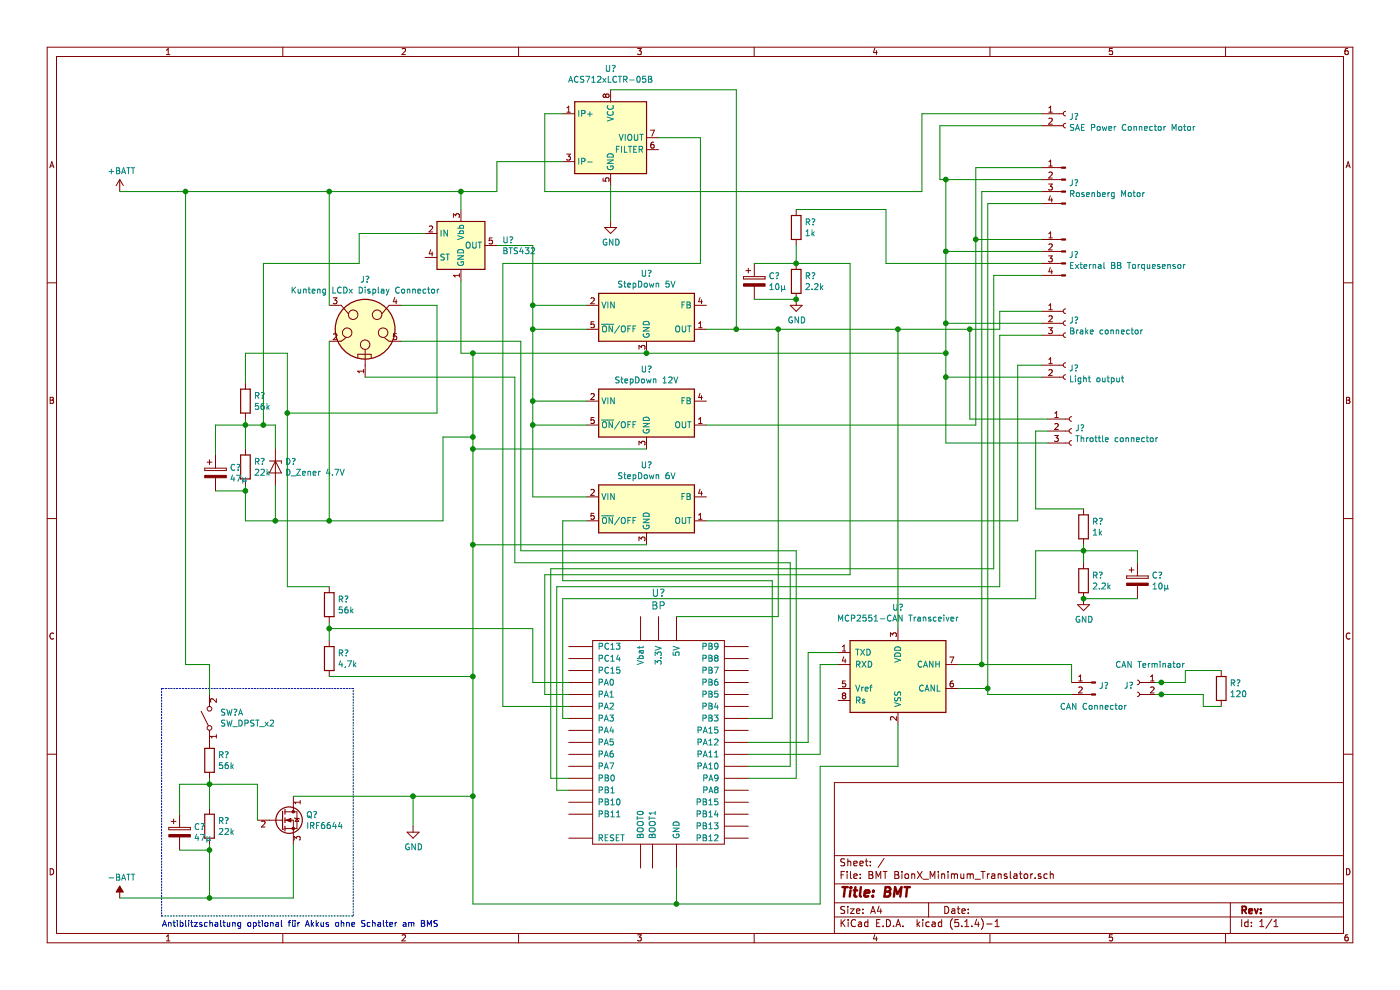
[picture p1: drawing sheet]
EESchema Schematic File Version 4
LIBS:BMT BionX_Minimum_Translator-cache
EELAYER 30 0
EELAYER END
$Descr A4 11693 8268
encoding utf-8
Sheet 1 1
Title "BMT"
Date ""
Rev ""
Comp ""
Comment1 ""
Comment2 ""
Comment3 ""
Comment4 ""
$EndDescr
$Comp
L power:+BATT #PWR?
U 1 1
P 1000 1600
F 0 "#PWR?" H 1000 1450 50  0001 C CNN
F 1 "+BATT" H 1015 1773 50  0000 C CNN
F 2 "" H 1000 1600 50  0001 C CNN
F 3 "" H 1000 1600 50  0001 C CNN
	1    1000 1600
	1    0    0    -1  
$EndComp
$Comp
L Connector:LEMO5 J?
U 1 1
P 3050 2750
F 0 "J?" H 3050 3167 50  0000 C CNN
F 1 "Kunteng LCDx Display Connector" H 3050 3076 50  0000 C CNN
F 2 "" H 3050 2750 50  0001 C CNN
F 3 " ~" H 3050 2750 50  0001 C CNN
	1    3050 2750
	1    0    0    -1  
$EndComp
Wire Wire Line
	2750 4350 2750 2850
Wire Wire Line
	2750 1600 2750 2550
$Comp
L Device:R R?
U 1 1
P 2050 3350
F 0 "R?" H 2120 3396 50  0000 L CNN
F 1 "56k" H 2120 3305 50  0000 L CNN
F 2 "" V 1980 3350 50  0001 C CNN
F 3 "~" H 2050 3350 50  0001 C CNN
	1    2050 3350
	1    0    0    -1  
$EndComp
$Comp
L Device:R R?
U 1 1
P 2050 3900
F 0 "R?" H 2120 3946 50  0000 L CNN
F 1 "22k" H 2120 3855 50  0000 L CNN
F 2 "" V 1980 3900 50  0001 C CNN
F 3 "~" H 2050 3900 50  0001 C CNN
	1    2050 3900
	1    0    0    -1  
$EndComp
Wire Wire Line
	3350 2550 3650 2550
Wire Wire Line
	3650 2550 3650 3450
Wire Wire Line
	2050 3500 2050 3550
Wire Wire Line
	2050 4050 2050 4100
Wire Wire Line
	2200 3550 2050 3550
Connection ~ 2050 3550
Wire Wire Line
	2050 3550 2050 3750
$Comp
L Device:CP C?
U 1 1
P 1800 3950
F 0 "C?" H 1918 3996 50  0000 L CNN
F 1 "47µ" H 1918 3905 50  0000 L CNN
F 2 "" H 1838 3800 50  0001 C CNN
F 3 "~" H 1800 3950 50  0001 C CNN
	1    1800 3950
	1    0    0    -1  
$EndComp
Wire Wire Line
	1800 4100 2050 4100
Wire Wire Line
	1800 3800 1800 3550
Wire Wire Line
	1800 3550 2050 3550
$Comp
L Regulator_Switching:LM2595T-5 U?
U 1 1
P 5400 2650
F 0 "U?" H 5400 3017 50  0000 C CNN
F 1 "StepDown 5V" H 5400 2926 50  0000 C CNN
F 2 "Package_TO_SOT_THT:TO-220-5_P3.4x3.7mm_StaggerOdd_Lead3.8mm_Vertical" H 5450 2400 50  0001 L CIN
F 3 "http://www.ti.com.cn/cn/lit/ds/symlink/lm2595.pdf" H 5400 2650 50  0001 C CNN
	1    5400 2650
	1    0    0    -1  
$EndComp
$Comp
L Regulator_Switching:LM2595T-12 U?
U 1 1
P 5400 3450
F 0 "U?" H 5400 3817 50  0000 C CNN
F 1 "StepDown 12V" H 5400 3726 50  0000 C CNN
F 2 "Package_TO_SOT_THT:TO-220-5_P3.4x3.7mm_StaggerOdd_Lead3.8mm_Vertical" H 5450 3200 50  0001 L CIN
F 3 "http://www.ti.com.cn/cn/lit/ds/symlink/lm2595.pdf" H 5400 3450 50  0001 C CNN
	1    5400 3450
	1    0    0    -1  
$EndComp
Wire Wire Line
	4450 2550 4900 2550
Wire Wire Line
	4450 2550 4450 2750
Wire Wire Line
	4450 3350 4900 3350
Connection ~ 4450 2550
Wire Wire Line
	5400 3750 3950 3750
Wire Wire Line
	3950 3750 3950 3650
Wire Wire Line
	3700 3650 3950 3650
Wire Wire Line
	3950 2950 3950 3650
Connection ~ 3950 3650
$Comp
L Connector:Conn_01x04_Male J?
U 1 1
P 8900 1500
F 0 "J?" H 8872 1473 50  0000 R CNN
F 1 "Rosenberg Motor" H 8872 1382 50  0000 R CNN
F 2 "" H 8900 1500 50  0001 C CNN
F 3 "~" H 8900 1500 50  0001 C CNN
	1    8900 1500
	-1   0    0    -1  
$EndComp
$Comp
L Connector:Conn_01x02_Female J?
U 1 1
P 8900 950
F 0 "J?" H 8928 926 50  0000 L CNN
F 1 "SAE Power Connector Motor" H 8928 835 50  0000 L CNN
F 2 "" H 8900 950 50  0001 C CNN
F 3 "~" H 8900 950 50  0001 C CNN
	1    8900 950 
	1    0    0    -1  
$EndComp
Wire Wire Line
	7700 1600 7700 950 
Wire Wire Line
	7700 950  8700 950 
Wire Wire Line
	7900 2950 7900 2700
Connection ~ 5400 2950
Wire Wire Line
	5400 2950 7900 2950
Wire Wire Line
	7900 1500 8700 1500
Wire Wire Line
	8150 3550 8150 2000
Wire Wire Line
	8150 1400 8700 1400
$Comp
L Connector:Conn_01x04_Male J?
U 1 1
P 8900 2100
F 0 "J?" H 8873 2073 50  0000 R CNN
F 1 "External BB Torquesensor" H 8873 1982 50  0000 R CNN
F 2 "" H 8900 2100 50  0001 C CNN
F 3 "~" H 8900 2100 50  0001 C CNN
	1    8900 2100
	-1   0    0    -1  
$EndComp
Wire Wire Line
	7900 2100 8700 2100
Connection ~ 7900 2100
Wire Wire Line
	7900 2100 7900 1500
Wire Wire Line
	8150 2000 8700 2000
Connection ~ 8150 2000
Wire Wire Line
	8150 2000 8150 1400
$Comp
L Connector:Conn_01x03_Female J?
U 1 1
P 8900 2700
F 0 "J?" H 8928 2726 50  0000 L CNN
F 1 "Brake connector" H 8928 2635 50  0000 L CNN
F 2 "" H 8900 2700 50  0001 C CNN
F 3 "~" H 8900 2700 50  0001 C CNN
	1    8900 2700
	1    0    0    -1  
$EndComp
Wire Wire Line
	5900 2750 6150 2750
Wire Wire Line
	8350 2750 8350 2600
Wire Wire Line
	8350 2600 8700 2600
Wire Wire Line
	7900 2700 8700 2700
Connection ~ 7900 2700
Wire Wire Line
	7900 2700 7900 2100
$Comp
L Connector:Conn_01x02_Female J?
U 1 1
P 8900 3050
F 0 "J?" H 8927 3026 50  0000 L CNN
F 1 "Light output " H 8927 2935 50  0000 L CNN
F 2 "" H 8900 3050 50  0001 C CNN
F 3 "~" H 8900 3050 50  0001 C CNN
	1    8900 3050
	1    0    0    -1  
$EndComp
$Comp
L Regulator_Switching:LM2595T-12 U?
U 1 1
P 5400 4250
F 0 "U?" H 5400 4617 50  0000 C CNN
F 1 "StepDown 6V" H 5400 4526 50  0000 C CNN
F 2 "Package_TO_SOT_THT:TO-220-5_P3.4x3.7mm_StaggerOdd_Lead3.8mm_Vertical" H 5450 4000 50  0001 L CIN
F 3 "http://www.ti.com.cn/cn/lit/ds/symlink/lm2595.pdf" H 5400 4250 50  0001 C CNN
	1    5400 4250
	1    0    0    -1  
$EndComp
Wire Wire Line
	4900 2750 4450 2750
Connection ~ 4450 2750
Wire Wire Line
	4450 2750 4450 3350
Wire Wire Line
	4900 3550 4450 3550
Wire Wire Line
	4450 3550 4450 3350
Connection ~ 4450 3350
Wire Wire Line
	4450 3550 4450 4150
Wire Wire Line
	4450 4150 4900 4150
Connection ~ 4450 3550
Wire Wire Line
	3950 3750 3950 4550
Wire Wire Line
	3950 4550 5400 4550
Connection ~ 3950 3750
Wire Wire Line
	5900 4350 8500 4350
Wire Wire Line
	8500 4350 8500 3050
Wire Wire Line
	8500 3050 8700 3050
Wire Wire Line
	7900 2950 7900 3150
Wire Wire Line
	7900 3150 8700 3150
Connection ~ 7900 2950
$Comp
L bluepill:BP U?
U 1 1
P 5500 6200
F 0 "U?" H 5500 7450 60  0000 C CNN
F 1 "BP" H 5500 7344 60  0000 C CNN
F 2 "" H 5400 6950 60  0001 C CNN
F 3 "" H 5400 6950 60  0001 C CNN
	1    5500 6200
	1    0    0    -1  
$EndComp
Wire Wire Line
	3950 7550 5650 7550
Wire Wire Line
	5650 7550 5650 7250
Connection ~ 3950 4550
Wire Wire Line
	8700 2200 7400 2200
Wire Wire Line
	7100 2200 7100 4800
Wire Wire Line
	7100 4800 4550 4800
Wire Wire Line
	4550 4800 4550 5800
Wire Wire Line
	4550 5800 4750 5800
Wire Wire Line
	2400 3450 2400 4900
Wire Wire Line
	4450 5250 4450 5700
Wire Wire Line
	4450 5700 4750 5700
$Comp
L Interface_CAN_LIN:MCP2551-I-P U?
U 1 1
P 7500 5650
F 0 "U?" H 7500 6228 50  0000 C CNN
F 1 "MCP2551-CAN Transceiver" H 7500 6137 50  0000 C CNN
F 2 "Package_DIP:DIP-8_W7.62mm" H 7500 5150 50  0001 C CIN
F 3 "http://ww1.microchip.com/downloads/en/devicedoc/21667d.pdf" H 7500 5650 50  0001 C CNN
	1    7500 5650
	1    0    0    -1  
$EndComp
Wire Wire Line
	5900 3550 8150 3550
Wire Wire Line
	6500 5150 5650 5150
Connection ~ 6500 2750
Wire Wire Line
	6500 2750 7500 2750
Wire Wire Line
	3350 2850 4350 2850
Wire Wire Line
	4350 2850 4350 4600
Wire Wire Line
	4350 4600 6650 4600
Wire Wire Line
	6650 4600 6650 6500
Wire Wire Line
	6650 6500 6250 6500
Wire Wire Line
	3050 3150 4300 3150
Wire Wire Line
	4300 3150 4300 4700
Wire Wire Line
	4300 4700 6600 4700
Wire Wire Line
	6600 4700 6600 6400
Wire Wire Line
	6600 6400 6250 6400
Wire Wire Line
	6250 6200 6750 6200
Wire Wire Line
	6750 6200 6750 5450
Wire Wire Line
	6750 5450 7000 5450
Wire Wire Line
	6250 6300 6850 6300
Wire Wire Line
	6850 6300 6850 5550
Wire Wire Line
	6850 5550 7000 5550
Wire Wire Line
	7500 2750 7500 5250
Connection ~ 7500 2750
Wire Wire Line
	7500 2750 8100 2750
Wire Wire Line
	7500 6400 7500 6050
Wire Wire Line
	8000 5550 8200 5550
Wire Wire Line
	8200 5550 8200 1600
Wire Wire Line
	8200 1600 8700 1600
Wire Wire Line
	8000 5750 8250 5750
Wire Wire Line
	8250 5750 8250 1700
Wire Wire Line
	8250 1700 8700 1700
Wire Wire Line
	6250 6000 6450 6000
Wire Wire Line
	6450 6000 6450 4850
Wire Wire Line
	6450 4850 4700 4850
Wire Wire Line
	4700 4850 4700 4350
Wire Wire Line
	4700 4350 4900 4350
Wire Wire Line
	8700 2300 8300 2300
Wire Wire Line
	8300 2300 8300 4750
Wire Wire Line
	8300 4750 4600 4750
Wire Wire Line
	4600 4750 4600 6500
Wire Wire Line
	4600 6500 4750 6500
Wire Wire Line
	8700 2800 8350 2800
Wire Wire Line
	8350 2800 8350 4900
Wire Wire Line
	8350 4900 4650 4900
Wire Wire Line
	4650 4900 4650 6600
Wire Wire Line
	4650 6600 4750 6600
$Comp
L Sensor_Current:ACS712xLCTR-05B U?
U 1 1
P 5100 1150
F 0 "U?" H 5100 1728 50  0000 C CNN
F 1 "ACS712xLCTR-05B" H 5100 1637 50  0000 C CNN
F 2 "Package_SO:SOIC-8_3.9x4.9mm_P1.27mm" H 5200 800 50  0001 L CIN
F 3 "http://www.allegromicro.com/~/media/Files/Datasheets/ACS712-Datasheet.ashx?la=en" H 5100 1150 50  0001 C CNN
	1    5100 1150
	1    0    0    -1  
$EndComp
Connection ~ 2050 4100
Wire Wire Line
	2750 1600 3850 1600
Connection ~ 2750 1600
Wire Wire Line
	7850 1050 8700 1050
Wire Wire Line
	3850 1600 3850 1750
Connection ~ 3850 1600
Wire Wire Line
	4150 2050 4450 2050
Wire Wire Line
	4450 2050 4450 2550
Wire Wire Line
	3850 1600 4150 1600
Connection ~ 3950 5650
Wire Wire Line
	3950 4550 3950 5650
Wire Wire Line
	2750 5250 2750 5350
Connection ~ 2750 5250
Wire Wire Line
	2750 5250 4450 5250
Wire Wire Line
	2750 5650 3950 5650
Wire Wire Line
	2750 5200 2750 5250
Wire Wire Line
	2400 4900 2750 4900
$Comp
L Device:R R?
U 1 1
P 2750 5500
F 0 "R?" H 2820 5546 50  0000 L CNN
F 1 "4,7k" H 2820 5455 50  0000 L CNN
F 2 "" V 2680 5500 50  0001 C CNN
F 3 "~" H 2750 5500 50  0001 C CNN
	1    2750 5500
	1    0    0    -1  
$EndComp
$Comp
L Device:R R?
U 1 1
P 2750 5050
F 0 "R?" H 2820 5096 50  0000 L CNN
F 1 "56k" H 2820 5005 50  0000 L CNN
F 2 "" V 2680 5050 50  0001 C CNN
F 3 "~" H 2750 5050 50  0001 C CNN
	1    2750 5050
	1    0    0    -1  
$EndComp
Wire Wire Line
	3700 3650 3700 4350
Wire Wire Line
	2050 3200 2050 2950
Wire Wire Line
	2050 4100 2050 4350
Wire Wire Line
	2050 4350 2300 4350
Wire Wire Line
	3000 2200 3000 1950
Wire Wire Line
	3000 1950 3550 1950
Wire Wire Line
	2400 3450 3650 3450
Wire Wire Line
	2200 2200 3000 2200
Wire Wire Line
	2200 2200 2200 3550
Wire Wire Line
	2050 2950 2400 2950
Wire Wire Line
	2400 2950 2400 3450
Connection ~ 2400 3450
Connection ~ 2750 4350
Wire Wire Line
	7850 1050 7850 1500
Wire Wire Line
	7850 1500 7900 1500
Connection ~ 7900 1500
Wire Wire Line
	2750 4350 3700 4350
Wire Wire Line
	3850 2350 3850 2950
Wire Wire Line
	3850 2950 3950 2950
Connection ~ 3950 2950
Wire Wire Line
	3950 2950 5400 2950
$Comp
L Device:D_Zener D?
U 1 1
P 2300 3900
F 0 "D?" V 2254 3979 50  0000 L CNN
F 1 "D_Zener 4.7V" V 2345 3979 50  0000 L CNN
F 2 "" H 2300 3900 50  0001 C CNN
F 3 "~" H 2300 3900 50  0001 C CNN
	1    2300 3900
	0    1    1    0   
$EndComp
Wire Wire Line
	2200 3550 2300 3550
Wire Wire Line
	2300 3550 2300 3750
Connection ~ 2200 3550
Wire Wire Line
	2300 4050 2300 4350
Connection ~ 2300 4350
Wire Wire Line
	2300 4350 2750 4350
$Comp
L Power_Management:BTS432 U?
U 1 1
P 3850 2050
F 0 "U?" H 4194 2096 50  0000 L CNN
F 1 "BTS432" H 4194 2005 50  0000 L CNN
F 2 "Package_TO_SOT_SMD:TO-263-7_TabPin4" H 4700 1750 50  0001 C CNN
F 3 "https://www.infineon.com/dgdl/Infineon-BTS50010-1TAD-DS-v01_00-EN.pdf?fileId=5546d462576f34750157c38810ca55cd" H 3850 1650 50  0001 C CNN
	1    3850 2050
	1    0    0    -1  
$EndComp
$Comp
L Device:R R?
U 1 1
P 10200 5750
F 0 "R?" H 10270 5796 50  0000 L CNN
F 1 "120" H 10270 5705 50  0000 L CNN
F 2 "" V 10130 5750 50  0001 C CNN
F 3 "~" H 10200 5750 50  0001 C CNN
	1    10200 5750
	1    0    0    -1  
$EndComp
Connection ~ 8200 5550
Wire Wire Line
	8250 5800 8250 5750
Connection ~ 8250 5750
$Comp
L Connector:Conn_01x02_Female J?
U 1 1
P 9500 5700
F 0 "J?" H 9527 5676 50  0000 L CNN
F 1 "CAN Terminator" H 9100 5850 50  0000 L CNN
F 2 "" H 9500 5700 50  0001 C CNN
F 3 "~" H 9500 5700 50  0001 C CNN
	1    9500 5700
	-1   0    0    -1  
$EndComp
Wire Wire Line
	9650 5700 9700 5700
Wire Wire Line
	9900 5700 9900 5600
Wire Wire Line
	9900 5600 10200 5600
Wire Wire Line
	9650 5800 9700 5800
Wire Wire Line
	10050 5800 10050 5900
Wire Wire Line
	10050 5900 10200 5900
$Comp
L Connector:Conn_01x02_Male J?
U 1 1
P 9150 5700
F 0 "J?" H 9122 5674 50  0000 R CNN
F 1 "CAN Connector" H 9450 5500 50  0000 R CNN
F 2 "" H 9150 5700 50  0001 C CNN
F 3 "~" H 9150 5700 50  0001 C CNN
	1    9150 5700
	-1   0    0    -1  
$EndComp
Wire Wire Line
	8950 5550 8950 5700
Wire Wire Line
	8250 5800 8950 5800
Wire Wire Line
	8200 5550 8950 5550
Connection ~ 9700 5700
Wire Wire Line
	9700 5700 9900 5700
Connection ~ 9700 5800
Wire Wire Line
	9700 5800 10050 5800
$Comp
L Connector:Conn_01x03_Female J?
U 1 1
P 8950 3600
F 0 "J?" H 8978 3626 50  0000 L CNN
F 1 "Throttle connector" H 8978 3535 50  0000 L CNN
F 2 "" H 8950 3600 50  0001 C CNN
F 3 "~" H 8950 3600 50  0001 C CNN
	1    8950 3600
	1    0    0    -1  
$EndComp
Wire Wire Line
	7900 3150 7900 3700
Wire Wire Line
	7900 3700 8750 3700
Connection ~ 7900 3150
Wire Wire Line
	8100 2750 8100 3500
Wire Wire Line
	8100 3500 8750 3500
Connection ~ 8100 2750
Wire Wire Line
	8100 2750 8350 2750
Wire Wire Line
	8750 3600 8650 3600
Wire Wire Line
	8650 5000 4700 5000
Wire Wire Line
	4700 5000 4700 6000
Wire Wire Line
	4700 6000 4750 6000
Wire Wire Line
	8650 3600 8650 4250
$Comp
L Device:R R?
U 1 1
P 9050 4850
F 0 "R?" H 9120 4896 50  0000 L CNN
F 1 "2.2k" H 9120 4805 50  0000 L CNN
F 2 "" V 8980 4850 50  0001 C CNN
F 3 "~" H 9050 4850 50  0001 C CNN
	1    9050 4850
	1    0    0    -1  
$EndComp
$Comp
L Device:R R?
U 1 1
P 9050 4400
F 0 "R?" H 9120 4446 50  0000 L CNN
F 1 "1k" H 9120 4355 50  0000 L CNN
F 2 "" V 8980 4400 50  0001 C CNN
F 3 "~" H 9050 4400 50  0001 C CNN
	1    9050 4400
	1    0    0    -1  
$EndComp
Wire Wire Line
	9050 4550 9050 4600
Wire Wire Line
	8650 4250 9050 4250
Wire Wire Line
	8650 4600 9050 4600
Wire Wire Line
	8650 4600 8650 5000
Connection ~ 9050 4600
Wire Wire Line
	9050 4600 9050 4700
$Comp
L power:GND #PWR?
U 1 1
P 9050 5000
F 0 "#PWR?" H 9050 4750 50  0001 C CNN
F 1 "GND" H 9055 4827 50  0000 C CNN
F 2 "" H 9050 5000 50  0001 C CNN
F 3 "" H 9050 5000 50  0001 C CNN
	1    9050 5000
	1    0    0    -1  
$EndComp
$Comp
L Device:R R?
U 1 1
P 6650 2350
F 0 "R?" H 6720 2396 50  0000 L CNN
F 1 "2.2k" H 6720 2305 50  0000 L CNN
F 2 "" V 6580 2350 50  0001 C CNN
F 3 "~" H 6650 2350 50  0001 C CNN
	1    6650 2350
	1    0    0    -1  
$EndComp
$Comp
L Device:R R?
U 1 1
P 6650 1900
F 0 "R?" H 6720 1946 50  0000 L CNN
F 1 "1k" H 6720 1855 50  0000 L CNN
F 2 "" V 6580 1900 50  0001 C CNN
F 3 "~" H 6650 1900 50  0001 C CNN
	1    6650 1900
	1    0    0    -1  
$EndComp
$Comp
L power:GND #PWR?
U 1 1
P 6650 2500
F 0 "#PWR?" H 6650 2250 50  0001 C CNN
F 1 "GND" H 6655 2327 50  0000 C CNN
F 2 "" H 6650 2500 50  0001 C CNN
F 3 "" H 6650 2500 50  0001 C CNN
	1    6650 2500
	1    0    0    -1  
$EndComp
Wire Wire Line
	6650 2050 6650 2200
Wire Wire Line
	7400 2200 7400 1750
Wire Wire Line
	7400 1750 6650 1750
Wire Wire Line
	6650 2200 7100 2200
Connection ~ 6650 2200
$Comp
L Device:CP C?
U 1 1
P 9500 4850
F 0 "C?" H 9618 4896 50  0000 L CNN
F 1 "10µ" H 9618 4805 50  0000 L CNN
F 2 "" H 9538 4700 50  0001 C CNN
F 3 "~" H 9500 4850 50  0001 C CNN
	1    9500 4850
	1    0    0    -1  
$EndComp
$Comp
L Device:CP C?
U 1 1
P 6300 2350
F 0 "C?" H 6418 2396 50  0000 L CNN
F 1 "10µ" H 6418 2305 50  0000 L CNN
F 2 "" H 6338 2200 50  0001 C CNN
F 3 "~" H 6300 2350 50  0001 C CNN
	1    6300 2350
	1    0    0    -1  
$EndComp
Wire Wire Line
	6300 2200 6650 2200
Wire Wire Line
	6300 2500 6650 2500
Connection ~ 6650 2500
Wire Wire Line
	9500 4700 9500 4600
Wire Wire Line
	9500 4600 9050 4600
Wire Wire Line
	9500 5000 9050 5000
Connection ~ 9050 5000
Wire Wire Line
	6500 2750 6500 5150
Wire Wire Line
	4200 5900 4200 2200
Wire Wire Line
	4200 2200 5850 2200
Wire Wire Line
	5850 2200 5850 1150
Wire Wire Line
	5850 1150 5500 1150
Wire Wire Line
	4200 5900 4750 5900
Wire Wire Line
	6150 2750 6150 750 
Wire Wire Line
	6150 750  5100 750 
Connection ~ 6150 2750
Wire Wire Line
	6150 2750 6500 2750
$Comp
L power:GND #PWR?
U 1 1
P 5100 1850
F 0 "#PWR?" H 5100 1600 50  0001 C CNN
F 1 "GND" H 5105 1677 50  0000 C CNN
F 2 "" H 5100 1850 50  0001 C CNN
F 3 "" H 5100 1850 50  0001 C CNN
	1    5100 1850
	1    0    0    -1  
$EndComp
Wire Wire Line
	5100 1550 5100 1850
Wire Wire Line
	4150 1600 4150 1350
Wire Wire Line
	4150 1350 4700 1350
Wire Wire Line
	4700 950  4550 950 
Wire Wire Line
	4550 950  4550 1600
Wire Wire Line
	4550 1600 7700 1600
$Comp
L power:-BATT #PWR?
U 1 1
P 1000 7500
F 0 "#PWR?" H 1000 7350 50  0001 C CNN
F 1 "-BATT" H 1015 7673 50  0000 C CNN
F 2 "" H 1000 7500 50  0001 C CNN
F 3 "" H 1000 7500 50  0001 C CNN
	1    1000 7500
	1    0    0    -1  
$EndComp
$Comp
L Transistor_FET:IRF6644 Q?
U 1 1
P 2350 6850
F 0 "Q?" H 2556 6896 50  0000 L CNN
F 1 "IRF6644" H 2556 6805 50  0000 L CNN
F 2 "Package_DirectFET:DirectFET_MN" H 2350 6850 50  0001 C CIN
F 3 "https://www.infineon.com/dgdl/Infineon-IRF6644-DS-v01_01-EN.pdf?fileId=5546d462533600a4015355ec47ac1a4f" H 2350 6850 50  0001 L CNN
	1    2350 6850
	1    0    0    -1  
$EndComp
Wire Wire Line
	2450 7050 2450 7500
Wire Wire Line
	3950 6650 3450 6650
Wire Wire Line
	3950 5650 3950 6650
Connection ~ 3950 6650
Wire Wire Line
	3950 6650 3950 7550
$Comp
L Device:R R?
U 1 1
P 1750 6350
F 0 "R?" H 1820 6396 50  0000 L CNN
F 1 "56k" H 1820 6305 50  0000 L CNN
F 2 "" V 1680 6350 50  0001 C CNN
F 3 "~" H 1750 6350 50  0001 C CNN
	1    1750 6350
	1    0    0    -1  
$EndComp
$Comp
L Device:R R?
U 1 1
P 1750 6900
F 0 "R?" H 1820 6946 50  0000 L CNN
F 1 "22k" H 1820 6855 50  0000 L CNN
F 2 "" V 1680 6900 50  0001 C CNN
F 3 "~" H 1750 6900 50  0001 C CNN
	1    1750 6900
	1    0    0    -1  
$EndComp
Wire Wire Line
	1750 6500 1750 6550
Wire Wire Line
	1750 7050 1750 7100
Connection ~ 1750 6550
Wire Wire Line
	1750 6550 1750 6750
$Comp
L Device:CP C?
U 1 1
P 1500 6950
F 0 "C?" H 1618 6996 50  0000 L CNN
F 1 "47µ" H 1618 6905 50  0000 L CNN
F 2 "" H 1538 6800 50  0001 C CNN
F 3 "~" H 1500 6950 50  0001 C CNN
	1    1500 6950
	1    0    0    -1  
$EndComp
Wire Wire Line
	1500 7100 1750 7100
Wire Wire Line
	1500 6800 1500 6550
Wire Wire Line
	1500 6550 1750 6550
Connection ~ 1750 7100
Wire Wire Line
	1000 7500 1750 7500
Wire Wire Line
	1750 7100 1750 7500
Connection ~ 1750 7500
Wire Wire Line
	1750 7500 2450 7500
Wire Wire Line
	2150 6550 2150 6850
Wire Wire Line
	1750 6550 2150 6550
$Comp
L Switch:SW_DPST_x2 SW?
U 1 1
P 1750 6000
F 0 "SW?" V 1796 5912 50  0000 R CNN
F 1 "SW_DPST_x2" V 1705 5912 50  0000 R CNN
F 2 "" H 1750 6000 50  0001 C CNN
F 3 "~" H 1750 6000 50  0001 C CNN
	1    1750 6000
	0    -1   -1   0   
$EndComp
Wire Wire Line
	1550 5550 1750 5550
Wire Wire Line
	1750 5550 1750 5800
Wire Notes Line
	1350 7650 2950 7650
Wire Notes Line
	2950 7650 2950 5750
Wire Notes Line
	2950 5750 1350 5750
Wire Notes Line
	1350 5750 1350 7650
Text Notes 1350 7750 0    50   ~ 0
Antiblitzschaltung optional für Akkus ohne Schalter am BMS
Wire Wire Line
	7500 6400 6850 6400
Wire Wire Line
	6850 6400 6850 7550
Wire Wire Line
	6850 7550 5650 7550
Connection ~ 5650 7550
Wire Wire Line
	1000 1600 1550 1600
Wire Wire Line
	1550 1600 1550 5550
Connection ~ 1550 1600
Wire Wire Line
	1550 1600 2750 1600
$Comp
L power:GND #PWR?
U 1 1
P 3450 6900
F 0 "#PWR?" H 3450 6650 50  0001 C CNN
F 1 "GND" H 3455 6727 50  0000 C CNN
F 2 "" H 3450 6900 50  0001 C CNN
F 3 "" H 3450 6900 50  0001 C CNN
	1    3450 6900
	1    0    0    -1  
$EndComp
Wire Wire Line
	3450 6900 3450 6650
Connection ~ 3450 6650
Wire Wire Line
	3450 6650 2450 6650
$EndSCHEMATC
